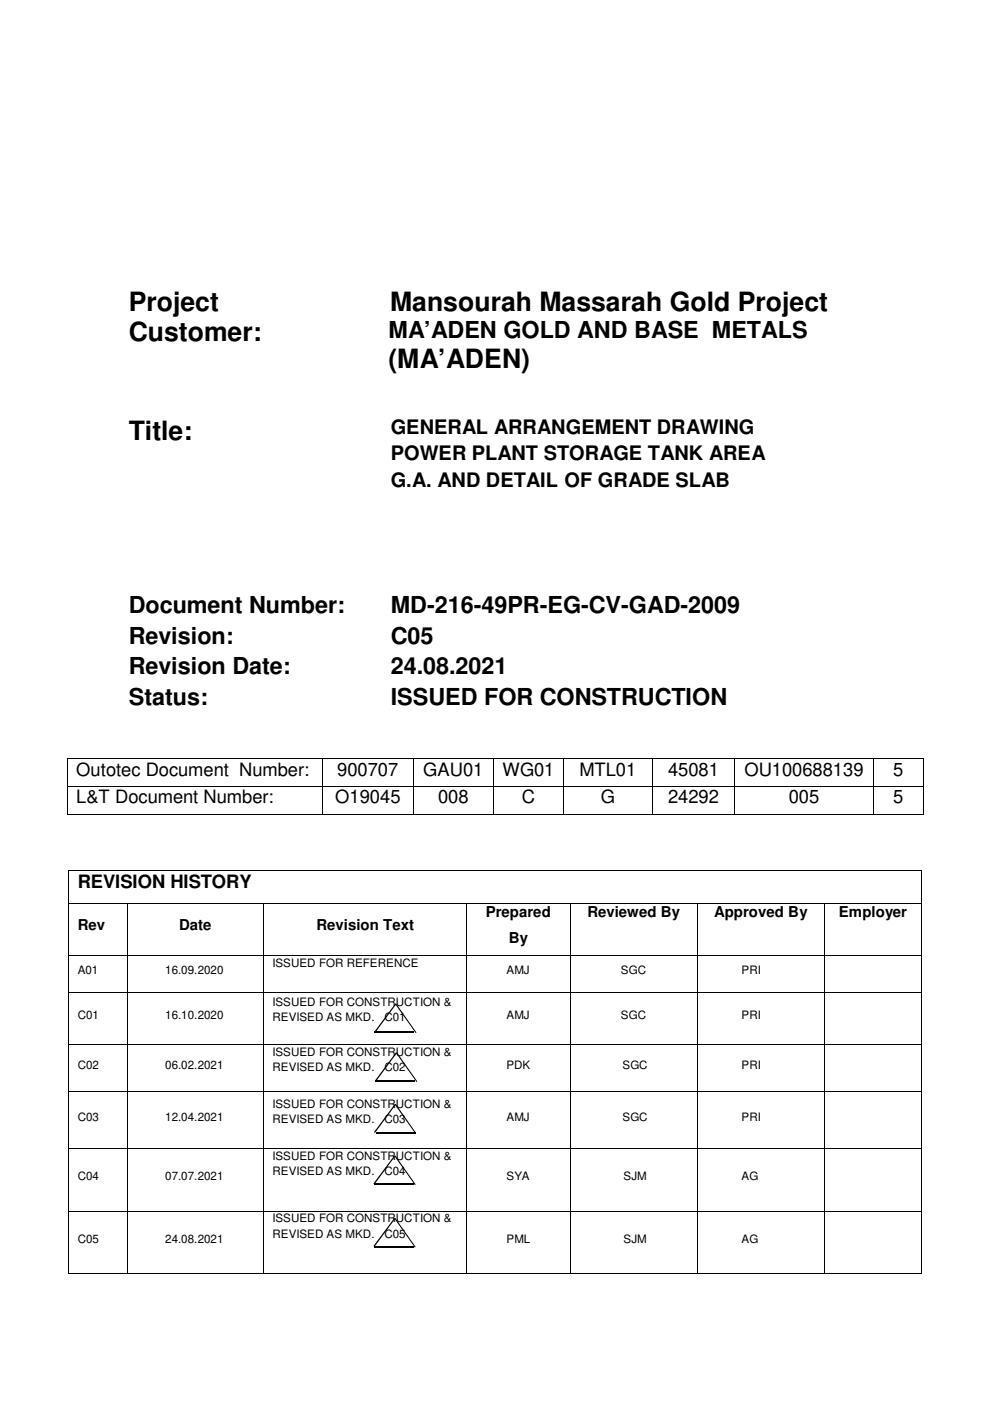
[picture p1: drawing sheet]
<svg xmlns="http://www.w3.org/2000/svg" width="210mm" height="297mm" viewBox="0 0 210 297" stroke-linecap="round" stroke-linejoin="round" font-family="sans-serif">
<g fill="#000">
<path d="M14.2 160.7h.2v.2h-.2zM14.2 166.6h.2v.2h-.2zM14.2 172.5h.2v.2h-.2zM68.4 160.7h.1v.2h-.1zM68.4 166.6h.1v.2h-.1zM68.4 172.5h.1v.2h-.1zM87.5 160.7h.2v.2h-.2zM87.5 166.6h.2v.2h-.2zM87.5 172.5h.2v.2h-.2zM104.6 160.7h.1v.2h-.1zM104.6 166.6h.1v.2h-.1zM104.6 172.5h.1v.2h-.1z"/>
<path d="M119.4 160.7h.1v.2h-.1zM119.4 166.6h.1v.2h-.1zM119.4 172.5h.1v.2h-.1zM138.3 160.7h.2v.2h-.2zM138.3 166.6h.2v.2h-.2zM138.3 172.5h.2v.2h-.2zM155.7 160.7h.1v.2h-.1zM155.7 166.6h.1v.2h-.1zM155.7 172.5h.1v.2h-.1zM185.1 160.7h.2v.2h-.2zM185.1 166.6h.2v.2h-.2zM185.1 172.5h.2v.2h-.2z"/>
<path d="M195.7 160.7h.2v.2h-.2zM195.7 166.6h.2v.2h-.2zM195.7 172.5h.2v.2h-.2zM14.5 184.5h.1v.2h-.1zM14.5 191.4h.1v.2h-.1zM26.9 191.4h.2v.2h-.2zM55.8 191.4h.2v.2h-.2zM98.9 191.4h.2v.2h-.2zM120.8 191.4h.1v.2h-.1zM147.7 191.4h.2v.2h-.2zM174.8 191.4h.1v.2h-.1zM195.4 184.5h.1v.2h-.1z"/>
<path d="M195.4 191.4h.1v.2h-.1zM14.5 202.6h.1v.1h-.1zM14.5 210.3h.1v.1h-.1zM26.9 202.6h.2v.1h-.2zM26.9 210.3h.2v.1h-.2zM55.8 202.6h.2v.1h-.2zM55.8 210.3h.2v.1h-.2zM83.8 212.8l.2 .1-4.4 6-.2-.2zM83.8 212.9l.2-.1 4.3 6.1-.2 .1zM98.9 202.6h.2v.1h-.2zM98.9 210.3h.2v.1h-.2zM120.8 202.6h.1v.1h-.1z"/>
<path d="M120.8 210.3h.1v.1h-.1zM147.7 202.6h.2v.1h-.2zM147.7 210.3h.2v.1h-.2zM174.8 202.6h.1v.1h-.1zM174.8 210.3h.1v.1h-.1zM195.4 202.6h.1v.1h-.1zM195.4 210.3h.1v.1h-.1zM14.5 221.4h.1v.2h-.1zM14.5 231.4h.1v.2h-.1zM26.9 221.4h.2v.2h-.2zM26.9 231.4h.2v.2h-.2zM55.8 221.4h.2v.2h-.2z"/>
<path d="M55.8 231.4h.2v.2h-.2zM83.7 234.1l.2 .1-4.4 6-.2-.2zM83.7 234.2l.2-.1 4.3 6.1-.1 .1zM83.9 223.1l.3 .2-4.5 6-.2-.2zM83.9 223.3l.3-.2 4.3 6.2-.2 .1zM98.9 221.4h.2v.2h-.2zM98.9 231.4h.2v.2h-.2zM120.8 221.4h.1v.2h-.1zM120.8 231.4h.1v.2h-.1zM147.7 221.4h.2v.2h-.2zM147.7 231.4h.2v.2h-.2zM174.8 221.4h.1v.2h-.1z"/>
<path d="M174.8 231.4h.1v.2h-.1zM195.4 221.4h.1v.2h-.1zM195.4 231.4h.1v.2h-.1zM14.5 243.5h.1v.1h-.1zM14.5 256.7h.1v.2h-.1zM26.9 243.5h.2v.1h-.2zM26.9 256.7h.2v.2h-.2zM55.8 243.5h.2v.1h-.2zM55.8 256.7h.2v.2h-.2zM83.6 245l.2 .1-4.4 6-.2-.1zM83.6 258.2l.2 .2-4.4 6-.2-.2zM83.6 245.1l.2-.1 4.3 6.1-.1 .1z"/>
<path d="M83.6 258.4l.2-.2 4.3 6.2-.1 .1zM98.9 243.5h.2v.1h-.2zM98.9 256.7h.2v.2h-.2zM120.8 243.5h.1v.1h-.1zM120.8 256.7h.1v.2h-.1zM147.7 243.5h.2v.1h-.2zM147.7 256.7h.2v.2h-.2zM174.8 243.5h.1v.1h-.1zM174.8 256.7h.1v.2h-.1zM195.4 243.5h.1v.1h-.1zM195.4 256.7h.1v.2h-.1zM14.5 269.9h.1v.2h-.1z"/>
<path d="M26.9 269.9h.2v.2h-.2zM55.8 269.9h.2v.2h-.2zM98.9 269.9h.2v.2h-.2zM120.8 269.9h.1v.2h-.1zM147.7 269.9h.2v.2h-.2zM174.8 269.9h.1v.2h-.1zM195.4 269.9h.1v.2h-.1z"/>
</g>
<g fill="none" stroke="#000" stroke-width=".21">
<path d="M14.3 160.9v5.7M14.3 166.8v5.7M14.4 160.8h54M14.4 166.7h54M14.4 172.6h54M68.5 160.9v5.7M68.5 166.8v5.7M68.5 160.8h19M68.5 166.7h19M68.5 172.6h19M87.6 160.9v5.7M87.6 166.8v5.7"/>
<path d="M87.7 160.8h16.9M87.7 166.7h16.9M87.7 172.6h16.9M104.6 160.9v5.7M104.6 166.8v5.7M104.7 160.8h14.7M104.7 166.7h14.7M104.7 172.6h14.7M119.5 160.9v5.7M119.5 166.8v5.7M119.5 160.8h18.8M119.5 166.7h18.8"/>
<path d="M119.5 172.6h18.8M138.4 160.9v5.7M138.4 166.8v5.7M138.5 160.8h17.2M138.5 166.7h17.2M138.5 172.6h17.2M155.7 160.9v5.7M155.7 166.8v5.7M155.8 160.8h29.3M155.8 166.7h29.3M155.8 172.6h29.3M185.2 160.9v5.7"/>
<path d="M185.2 166.8v5.7M185.3 160.8h10.4M185.3 166.7h10.4M185.3 172.6h10.4M195.8 160.9v5.7M195.8 166.8v5.7M14.6 184.7v6.7M14.6 191.6v11M14.6 184.6h180.8M14.6 191.5h12.3M27 191.6v11M27.1 191.5h28.7"/>
<path d="M55.9 191.6v11M56 191.5h42.9M99 191.6v11M99.1 191.5h21.7M120.9 191.6v11M120.9 191.5h26.8M147.8 191.6v11M147.9 191.5h26.9M174.8 191.6v11M174.9 191.5h20.5M195.5 184.7v6.7M195.5 191.6v11"/>
<path d="M14.6 202.7v7.6M14.6 210.4v11M14.6 202.6h12.3M14.6 210.4h12.3M27 202.7v7.6M27 210.4v11M27.1 202.6h28.7M27.1 210.4h28.7M55.9 202.7v7.6M55.9 210.4v11M56 202.6h42.9M56 210.4h42.9"/>
<path d="M99 202.7v7.6M99 210.4v11M99.1 202.6h21.7M99.1 210.4h21.7M120.9 202.7v7.6M120.9 210.4v11M120.9 202.6h26.8M120.9 210.4h26.8M147.8 202.7v7.6M147.8 210.4v11M147.9 202.6h26.9M147.9 210.4h26.9"/>
<path d="M174.8 202.7v7.6M174.8 210.4v11M174.9 202.6h20.5M174.9 210.4h20.5M195.5 202.7v7.6M195.5 210.4v11M14.6 221.6v9.8M14.6 231.6v11.9M14.6 221.5h12.3M14.6 231.5h12.3M27 221.6v9.8M27 231.6v11.9"/>
<path d="M27.1 221.5h28.7M27.1 231.5h28.7M55.9 221.6v9.8M55.9 231.6v11.9M56 221.5h42.9M56 231.5h42.9M99 221.6v9.8M99 231.6v11.9M99.1 221.5h21.7M99.1 231.5h21.7M120.9 221.6v9.8M120.9 231.6v11.9"/>
<path d="M120.9 221.5h26.8M120.9 231.5h26.8M147.8 221.6v9.8M147.8 231.6v11.9M147.9 221.5h26.9M147.9 231.5h26.9M174.8 221.6v9.8M174.8 231.6v11.9M174.9 221.5h20.5M174.9 231.5h20.5M195.5 221.6v9.8M195.5 231.6v11.9"/>
<path d="M14.6 243.6v13.1M14.6 256.9v13M14.6 243.5h12.3M14.6 256.8h12.3M27 243.6v13.1M27 256.9v13M27.1 243.5h28.7M27.1 256.8h28.7M55.9 243.6v13.1M55.9 256.9v13M56 243.5h42.9M56 256.8h42.9"/>
<path d="M99 243.6v13.1M99 256.9v13M99.1 243.5h21.7M99.1 256.8h21.7M120.9 243.6v13.1M120.9 256.9v13M120.9 243.5h26.8M120.9 256.8h26.8M147.8 243.6v13.1M147.8 256.9v13M147.9 243.5h26.9M147.9 256.8h26.9"/>
<path d="M174.8 243.6v13.1M174.8 256.9v13M174.9 243.5h20.5M174.9 256.8h20.5M195.5 243.6v13.1M195.5 256.9v13M14.6 270h12.3M27.1 270h28.7M56 270h42.9M99.1 270h21.7M120.9 270h26.8M147.9 270h26.9"/>
<path d="M174.9 270h20.5"/>
</g>
<path d="M79.3 218.9h8.4M79.6 229.2h8.4M79.4 251.1h8.4M79.7 240.2h8.4M79.4 264.4h8.4" fill="none" stroke="#000" stroke-width=".25"/>
<g font-size="5.6">
<text x="27.3" y="65.9">Project</text>
<text x="82.7" y="65.9">Mansourah Massarah Gold Project</text>
<text x="27.3" y="72.3">Customer:</text>
<text x="82.3" y="78">(MA’ADEN)</text>
<text x="27.3" y="93.3">Title:</text>
</g>
<g font-size="5">
<text x="82.3" y="71.7">MA’ADEN GOLD AND BASE METALS</text>
<text x="27.3" y="129.9">Document Number:</text>
<text x="82.8" y="129.9">MD-216-49PR-EG-CV-GAD-2009</text>
<text x="27.3" y="136.5">Revision:</text>
<text x="82.8" y="136.5">C05</text>
<text x="27.3" y="143">Revision Date:</text>
<text x="82.8" y="143">24.08.2021</text>
<text x="27.3" y="149.5">Status:</text>
<text x="82.8" y="149.5">ISSUED FOR CONSTRUCTION</text>
</g>
<g font-size="4.2">
<text x="82.8" y="92">GENERAL ARRANGEMENT DRAWING</text>
<text x="82.8" y="97.6">POWER PLANT STORAGE TANK AREA</text>
<text x="82.8" y="103.2">G.A. AND DETAIL OF GRADE SLAB</text>
</g>
<g font-size="3.9">
<text x="16.2" y="164.5">Outotec Document Number:</text>
<text x="71.5" y="164.5">900707</text>
<text x="89.7" y="164.5">GAU01</text>
<text x="106.5" y="164.5">WG01</text>
<text x="122.9" y="164.5">MTL01</text>
<text x="141.6" y="164.5">45081</text>
<text x="157.8" y="164.5">OU100688139</text>
<text x="189.4" y="164.5">5</text>
<text x="16.2" y="170.3">L&amp;T Document Number:</text>
<text x="71.1" y="170.3">O19045</text>
<text x="92.9" y="170.3">008</text>
<text x="110.6" y="170.3">C</text>
<text x="127.4" y="170.3">G</text>
<text x="141.6" y="170.3">24292</text>
<text x="167.2" y="170.3">005</text>
<text x="189.4" y="170.3">5</text>
<text x="16.5" y="188.3">REVISION HISTORY</text>
</g>
<g font-size="3.2">
<text x="16.5" y="197.2">Rev</text>
<text x="38" y="197.2">Date</text>
<text x="67.1" y="197.2">Revision Text</text>
<text x="103" y="194.5">Prepared</text>
<text x="124.5" y="194.5">Reviewed By</text>
<text x="151.4" y="194.5">Approved By</text>
<text x="177.9" y="194.5">Employer</text>
<text x="107.9" y="199.9">By</text>
</g>
<g font-size="2.5">
<text x="16.5" y="206.6">A01</text>
<text x="35" y="206.6">16.09.2020</text>
<text x="57.8" y="205">ISSUED FOR REFERENCE</text>
<text x="107.4" y="206.6">AMJ</text>
<text x="131.7" y="206.6">SGC</text>
<text x="157.2" y="206.6">PRI</text>
<text x="57.8" y="213.3">ISSUED FOR CONSTRUCTION &amp;</text>
<text x="16.5" y="216">C01</text>
<text x="35" y="216">16.10.2020</text>
<text x="57.8" y="216.6">REVISED AS MKD.</text>
<text x="81.5" y="216.6">C01</text>
<text x="107.4" y="216">AMJ</text>
<text x="131.7" y="216">SGC</text>
<text x="157.2" y="216">PRI</text>
<text x="16.5" y="226.6">C02</text>
<text x="35" y="226.6">06.02.2021</text>
<text x="57.8" y="223.9">ISSUED FOR CONSTRUCTION &amp;</text>
<text x="57.8" y="227.2">REVISED AS MKD.</text>
<text x="81.5" y="227.2">C02</text>
<text x="107.4" y="226.6">PDK</text>
<text x="132" y="226.6">SGC</text>
<text x="157.2" y="226.6">PRI</text>
<text x="16.5" y="237.6">C03</text>
<text x="35" y="237.6">12.04.2021</text>
<text x="57.8" y="234.9">ISSUED FOR CONSTRUCTION &amp;</text>
<text x="57.8" y="238.2">REVISED AS MKD.</text>
<text x="81.5" y="238.2">C03</text>
<text x="107.4" y="237.6">AMJ</text>
<text x="132" y="237.6">SGC</text>
<text x="157.2" y="237.6">PRI</text>
<text x="57.8" y="245.9">ISSUED FOR CONSTRUCTION &amp;</text>
<text x="16.5" y="250.3">C04</text>
<text x="35" y="250.3">07.07.2021</text>
<text x="57.8" y="249.2">REVISED AS MKD.</text>
<text x="81.5" y="249.2">C04</text>
<text x="107.4" y="250.3">SYA</text>
<text x="132.2" y="250.3">SJM</text>
<text x="157.2" y="250.3">AG</text>
<text x="16.5" y="263.5">C05</text>
<text x="35" y="263.5">24.08.2021</text>
<text x="57.8" y="259.2">ISSUED FOR CONSTRUCTION &amp;</text>
<text x="57.8" y="262.4">REVISED AS MKD.</text>
<text x="81.5" y="262.4">C05</text>
<text x="107.4" y="263.5">PML</text>
<text x="132.2" y="263.5">SJM</text>
<text x="157.2" y="263.5">AG</text>
</g>
</svg>
